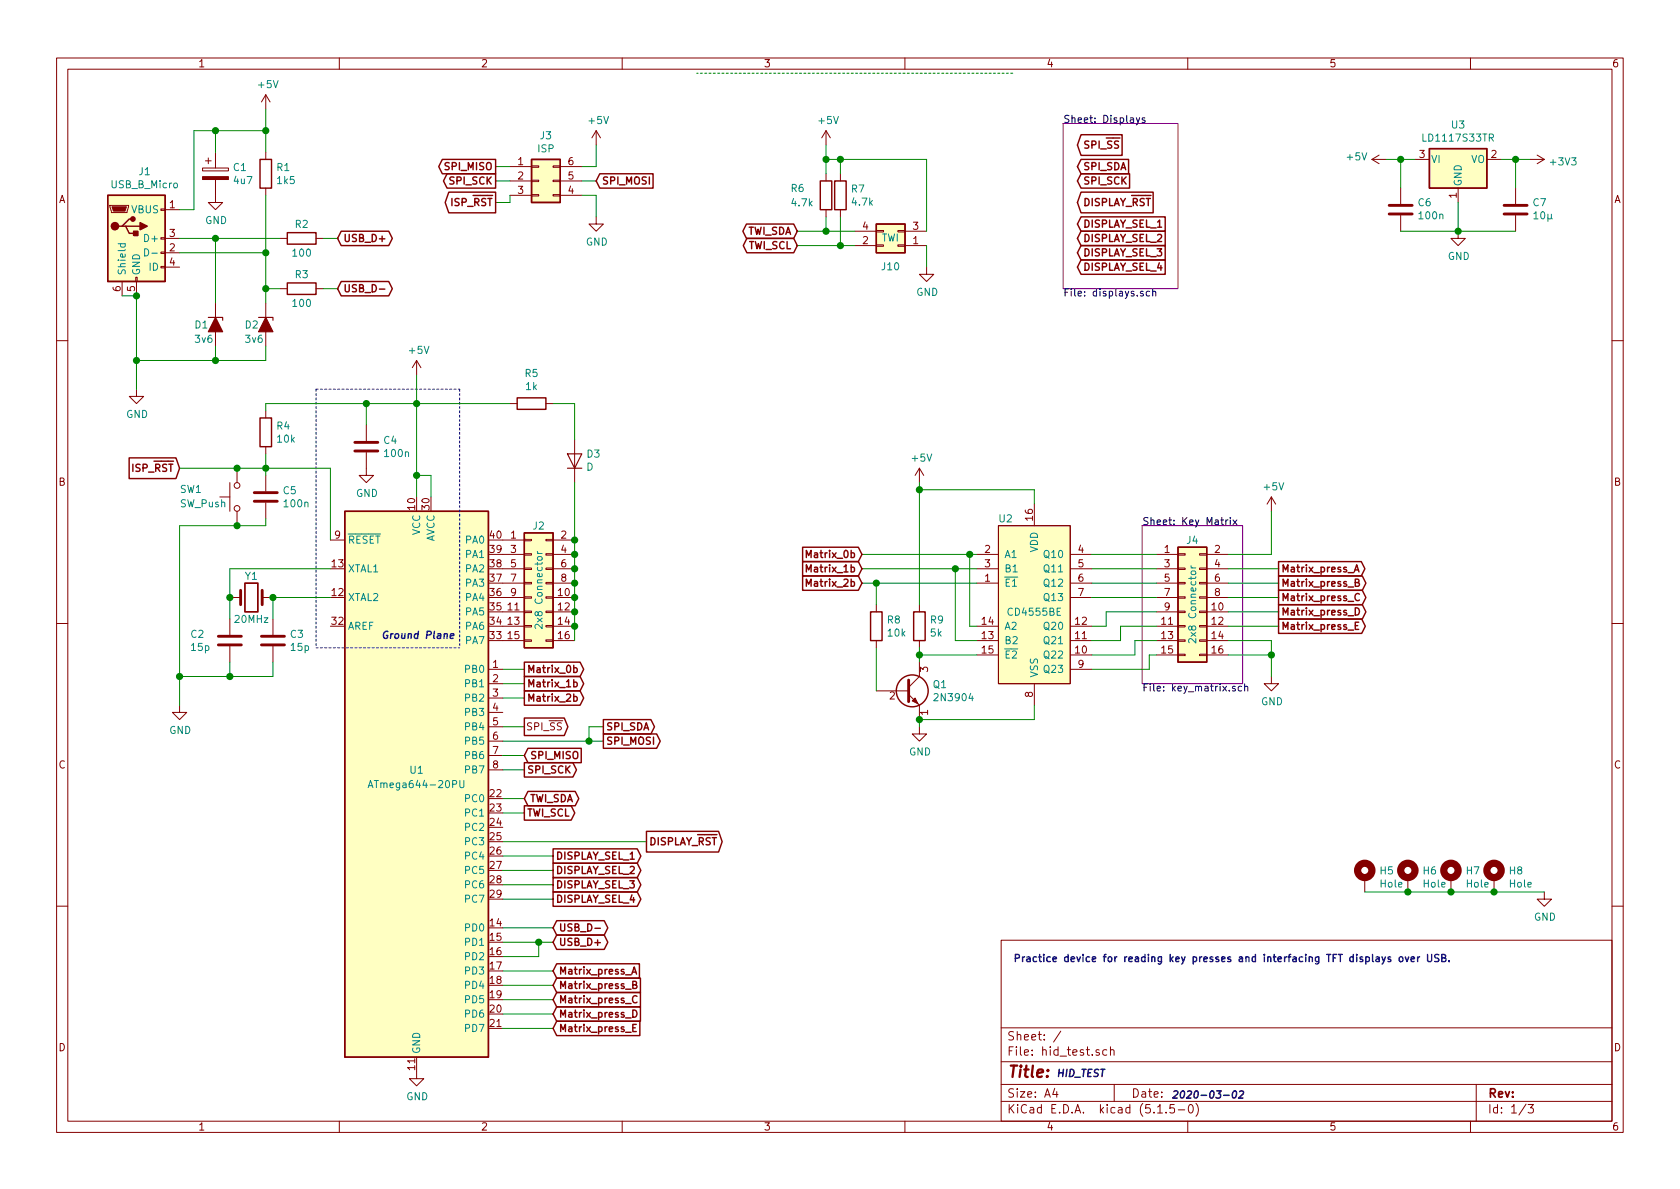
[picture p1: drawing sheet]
EESchema Schematic File Version 4
EELAYER 30 0
EELAYER END
$Descr A4 11693 8268
encoding utf-8
Sheet 1 3
Title ""
Date ""
Rev ""
Comp ""
Comment1 ""
Comment2 ""
Comment3 ""
Comment4 ""
$EndDescr
$Comp
L MCU_Microchip_ATmega:ATmega644-20PU U1
U 1 1
P 2900 5450
F 0 "U1" H 2900 5550 50  0000 C CNN
F 1 "ATmega644-20PU" H 2900 5450 50  0000 C CNN
F 2 "Package_DIP:DIP-40_W15.24mm" H 2900 5450 50  0001 C CIN
F 3 "http://ww1.microchip.com/downloads/en/DeviceDoc/doc2593.pdf" H 2900 5450 50  0001 C CNN
	1    2900 5450
	1    0    0    -1  
$EndComp
$Comp
L Device:Crystal Y1
U 1 1
P 1750 4150
F 0 "Y1" H 1750 4300 50  0000 C CNN
F 1 "20MHz" H 1750 4000 50  0000 C CNN
F 2 "Crystal:Crystal_HC49-U_Vertical" H 1750 4150 50  0001 C CNN
F 3 "~" H 1750 4150 50  0001 C CNN
	1    1750 4150
	1    0    0    -1  
$EndComp
$Comp
L Device:C C3
U 1 1
P 1900 4450
F 0 "C3" H 2015 4496 50  0000 L CNN
F 1 "15p" H 2015 4405 50  0000 L CNN
F 2 "Capacitor_THT:C_Rect_L4.6mm_W3.0mm_P2.50mm_MKS02_FKP02" H 1938 4300 50  0001 C CNN
F 3 "~" H 1900 4450 50  0001 C CNN
	1    1900 4450
	1    0    0    -1  
$EndComp
$Comp
L Device:C C2
U 1 1
P 1600 4450
F 0 "C2" H 1322 4496 50  0000 L CNN
F 1 "15p" H 1321 4405 50  0000 L CNN
F 2 "Capacitor_THT:C_Rect_L4.6mm_W3.0mm_P2.50mm_MKS02_FKP02" H 1638 4300 50  0001 C CNN
F 3 "~" H 1600 4450 50  0001 C CNN
	1    1600 4450
	1    0    0    -1  
$EndComp
Wire Wire Line
	1600 4150 1600 3950
Wire Wire Line
	1600 3950 2300 3950
Wire Wire Line
	1600 4300 1600 4150
Connection ~ 1600 4150
Wire Wire Line
	1900 4300 1900 4150
Connection ~ 1900 4150
$Comp
L power:GND #PWR0101
U 1 1
P 2900 7450
F 0 "#PWR0101" H 2900 7200 50  0001 C CNN
F 1 "GND" H 2905 7277 50  0000 C CNN
F 2 "" H 2900 7450 50  0001 C CNN
F 3 "" H 2900 7450 50  0001 C CNN
	1    2900 7450
	1    0    0    -1  
$EndComp
Text Label 7350 7500 0    50   Italic 10
HID_TEST
Text Label 8150 7650 0    50   Italic 10
2020-03-02
$Comp
L power:GND #PWR0102
U 1 1
P 950 2700
F 0 "#PWR0102" H 950 2450 50  0001 C CNN
F 1 "GND" H 955 2527 50  0000 C CNN
F 2 "" H 950 2700 50  0001 C CNN
F 3 "" H 950 2700 50  0001 C CNN
	1    950  2700
	1    0    0    -1  
$EndComp
$Comp
L power:+5V #PWR0103
U 1 1
P 2900 2600
F 0 "#PWR0103" H 2900 2450 50  0001 C CNN
F 1 "+5V" H 2915 2773 50  0000 C CNN
F 2 "" H 2900 2600 50  0001 C CNN
F 3 "" H 2900 2600 50  0001 C CNN
	1    2900 2600
	1    0    0    -1  
$EndComp
Text GLabel 3850 6550 2    50   BiDi ~ 10
USB_D+
Wire Wire Line
	1350 1450 1350 900 
Connection ~ 950  2050
Wire Wire Line
	950  2050 850  2050
Wire Wire Line
	1250 1450 1350 1450
$Comp
L Connector:USB_B_Micro J1
U 1 1
P 950 1650
F 0 "J1" H 1007 2117 50  0000 C CNN
F 1 "USB_B_Micro" H 1007 2026 50  0000 C CNN
F 2 "Connector_USB:USB_Micro-B_Molex-105017-0001" H 1100 1600 50  0001 C CNN
F 3 "~" H 1100 1600 50  0001 C CNN
	1    950  1650
	1    0    0    -1  
$EndComp
Wire Wire Line
	950  2700 950  2500
Wire Wire Line
	950  2500 950  2050
Connection ~ 950  2500
Wire Wire Line
	1250 1650 1500 1650
Wire Wire Line
	1500 1650 1500 2100
$Comp
L Device:D_Zener_ALT D1
U 1 1
P 1500 2250
F 0 "D1" V 1500 2100 50  0000 L CNN
F 1 "3v6" V 1600 2100 50  0000 L CNN
F 2 "Diode_THT:D_DO-35_SOD27_P7.62mm_Horizontal" H 1500 2250 50  0001 C CNN
F 3 "~" H 1500 2250 50  0001 C CNN
	1    1500 2250
	0    1    1    0   
$EndComp
Wire Wire Line
	1500 2400 1500 2500
Wire Wire Line
	1500 2500 950  2500
$Comp
L power:+5V #PWR0104
U 1 1
P 1850 750
F 0 "#PWR0104" H 1850 600 50  0001 C CNN
F 1 "+5V" H 1865 923 50  0000 C CNN
F 2 "" H 1850 750 50  0001 C CNN
F 3 "" H 1850 750 50  0001 C CNN
	1    1850 750 
	1    0    0    -1  
$EndComp
$Comp
L Device:C C4
U 1 1
P 2550 3100
F 0 "C4" H 2665 3146 50  0000 L CNN
F 1 "100n" H 2665 3055 50  0000 L CNN
F 2 "Capacitor_THT:C_Rect_L4.6mm_W3.0mm_P2.50mm_MKS02_FKP02" H 2588 2950 50  0001 C CNN
F 3 "~" H 2550 3100 50  0001 C CNN
	1    2550 3100
	1    0    0    -1  
$EndComp
$Comp
L power:GND #PWR0105
U 1 1
P 2550 3250
F 0 "#PWR0105" H 2550 3000 50  0001 C CNN
F 1 "GND" H 2555 3077 50  0000 C CNN
F 2 "" H 2550 3250 50  0001 C CNN
F 3 "" H 2550 3250 50  0001 C CNN
	1    2550 3250
	1    0    0    -1  
$EndComp
Connection ~ 1850 1750
Connection ~ 1850 2000
Wire Wire Line
	1850 2000 1850 1750
Wire Wire Line
	1850 2000 1850 2100
Wire Wire Line
	1950 2000 1850 2000
Wire Wire Line
	2250 2000 2350 2000
Wire Wire Line
	2250 1650 2350 1650
Text GLabel 2350 2000 2    50   BiDi ~ 10
USB_D-
Text GLabel 2350 1650 2    50   BiDi ~ 10
USB_D+
Wire Wire Line
	1850 2500 1500 2500
Wire Wire Line
	1850 2400 1850 2500
$Comp
L Device:D_Zener_ALT D2
U 1 1
P 1850 2250
F 0 "D2" V 1850 2100 50  0000 L CNN
F 1 "3v6" V 1950 2100 50  0000 L CNN
F 2 "Diode_THT:D_DO-35_SOD27_P7.62mm_Horizontal" H 1850 2250 50  0001 C CNN
F 3 "~" H 1850 2250 50  0001 C CNN
	1    1850 2250
	0    1    1    0   
$EndComp
Wire Wire Line
	1850 1750 1250 1750
Wire Wire Line
	1850 1350 1850 1750
$Comp
L Device:R R3
U 1 1
P 2100 2000
F 0 "R3" V 2000 2000 50  0000 C CNN
F 1 "100" V 2200 2000 50  0000 C CNN
F 2 "Resistor_THT:R_Axial_DIN0207_L6.3mm_D2.5mm_P7.62mm_Horizontal" V 2030 2000 50  0001 C CNN
F 3 "~" H 2100 2000 50  0001 C CNN
	1    2100 2000
	0    1    1    0   
$EndComp
$Comp
L Device:R R2
U 1 1
P 2100 1650
F 0 "R2" V 2000 1650 50  0000 C CNN
F 1 "100" V 2200 1650 50  0000 C CNN
F 2 "Resistor_THT:R_Axial_DIN0207_L6.3mm_D2.5mm_P7.62mm_Horizontal" V 2030 1650 50  0001 C CNN
F 3 "~" H 2100 1650 50  0001 C CNN
	1    2100 1650
	0    1    1    0   
$EndComp
$Comp
L Device:R R1
U 1 1
P 1850 1200
F 0 "R1" H 1920 1246 50  0000 L CNN
F 1 "1k5" H 1920 1155 50  0000 L CNN
F 2 "Resistor_THT:R_Axial_DIN0207_L6.3mm_D2.5mm_P7.62mm_Horizontal" V 1780 1200 50  0001 C CNN
F 3 "~" H 1850 1200 50  0001 C CNN
	1    1850 1200
	1    0    0    -1  
$EndComp
Wire Wire Line
	1500 1650 1950 1650
Connection ~ 1500 1650
Connection ~ 1500 2500
$Comp
L power:GND #PWR0106
U 1 1
P 1500 1350
F 0 "#PWR0106" H 1500 1100 50  0001 C CNN
F 1 "GND" H 1505 1177 50  0000 C CNN
F 2 "" H 1500 1350 50  0001 C CNN
F 3 "" H 1500 1350 50  0001 C CNN
	1    1500 1350
	1    0    0    -1  
$EndComp
$Comp
L Device:CP C1
U 1 1
P 1500 1200
F 0 "C1" H 1618 1246 50  0000 L CNN
F 1 "4u7" H 1618 1155 50  0000 L CNN
F 2 "Capacitor_THT:CP_Radial_D5.0mm_P2.50mm" H 1538 1050 50  0001 C CNN
F 3 "~" H 1500 1200 50  0001 C CNN
	1    1500 1200
	1    0    0    -1  
$EndComp
Wire Wire Line
	1850 750  1850 900 
Wire Wire Line
	1350 900  1500 900 
Connection ~ 1850 900 
Wire Wire Line
	1850 900  1850 1050
Wire Wire Line
	1500 900  1500 1050
Connection ~ 1500 900 
Wire Wire Line
	1500 900  1850 900 
Wire Wire Line
	2900 2600 2900 2800
Wire Wire Line
	2550 2950 2550 2800
Wire Wire Line
	2550 2800 2900 2800
Connection ~ 2900 2800
Wire Wire Line
	2900 2800 2900 3300
Text GLabel 3850 6450 2    50   BiDi ~ 10
USB_D-
Wire Wire Line
	3650 4650 3500 4650
Text Notes 2650 4450 0    50   Italic 10
Ground Plane
Wire Notes Line
	2200 2700 3200 2700
Wire Notes Line
	3200 2700 3200 4500
Wire Notes Line
	2200 4500 3200 4500
Wire Notes Line
	2200 2700 2200 4500
$Comp
L Device:R R4
U 1 1
P 1850 3000
F 0 "R4" H 1920 3046 50  0000 L CNN
F 1 "10k" H 1920 2955 50  0000 L CNN
F 2 "Resistor_THT:R_Axial_DIN0309_L9.0mm_D3.2mm_P12.70mm_Horizontal" V 1780 3000 50  0001 C CNN
F 3 "~" H 1850 3000 50  0001 C CNN
	1    1850 3000
	1    0    0    -1  
$EndComp
Wire Wire Line
	1850 2800 2550 2800
Connection ~ 2550 2800
$Comp
L Switch:SW_Push SW1
U 1 1
P 1650 3450
F 0 "SW1" V 1700 3850 50  0000 R CNN
F 1 "SW_Push" V 1600 3850 50  0000 R CNN
F 2 "Button_Switch_THT:SW_PUSH_6mm" H 1650 3650 50  0001 C CNN
F 3 "~" H 1650 3650 50  0001 C CNN
	1    1650 3450
	0    -1   -1   0   
$EndComp
$Comp
L Device:C C5
U 1 1
P 1850 3450
F 0 "C5" H 1965 3496 50  0000 L CNN
F 1 "100n" H 1965 3405 50  0000 L CNN
F 2 "Capacitor_THT:C_Rect_L4.6mm_W3.0mm_P2.50mm_MKS02_FKP02" H 1888 3300 50  0001 C CNN
F 3 "~" H 1850 3450 50  0001 C CNN
	1    1850 3450
	1    0    0    -1  
$EndComp
$Comp
L power:GND #PWR0107
U 1 1
P 1250 4900
F 0 "#PWR0107" H 1250 4650 50  0001 C CNN
F 1 "GND" H 1255 4727 50  0000 C CNN
F 2 "" H 1250 4900 50  0001 C CNN
F 3 "" H 1250 4900 50  0001 C CNN
	1    1250 4900
	1    0    0    -1  
$EndComp
Wire Wire Line
	2300 4150 1900 4150
Connection ~ 1650 3650
Wire Wire Line
	1650 3650 1250 3650
Wire Wire Line
	1850 3600 1850 3650
Wire Wire Line
	1850 3650 1650 3650
Wire Wire Line
	1850 2850 1850 2800
Wire Wire Line
	1650 3250 1850 3250
Wire Wire Line
	1850 3250 1850 3300
Wire Wire Line
	1850 3250 1850 3150
Connection ~ 1850 3250
Wire Wire Line
	1850 3250 2300 3250
Wire Wire Line
	2300 3250 2300 3750
Wire Wire Line
	1900 4600 1900 4700
Wire Wire Line
	1900 4700 1600 4700
Wire Wire Line
	1250 4700 1250 4900
Wire Wire Line
	1600 4600 1600 4700
Connection ~ 1600 4700
Wire Wire Line
	1600 4700 1250 4700
Wire Wire Line
	1250 3650 1250 4700
Connection ~ 1250 4700
Wire Wire Line
	3650 4750 3500 4750
$Comp
L Connector_Generic:Conn_02x08_Odd_Even J2
U 1 1
P 3700 4050
F 0 "J2" H 3750 4450 50  0000 C CNN
F 1 "2x8 Connector" V 3750 4000 50  0000 C CNN
F 2 "Connector_PinHeader_2.54mm:PinHeader_2x08_P2.54mm_Vertical" H 3700 4050 50  0001 C CNN
F 3 "~" H 3700 4050 50  0001 C CNN
	1    3700 4050
	1    0    0    -1  
$EndComp
Wire Wire Line
	4000 3750 4000 3850
Connection ~ 4000 3850
Wire Wire Line
	4000 3850 4000 3950
Connection ~ 4000 3950
Wire Wire Line
	4000 3950 4000 4050
Connection ~ 4000 4050
Wire Wire Line
	4000 4050 4000 4150
Connection ~ 4000 4150
Wire Wire Line
	4000 4150 4000 4250
Connection ~ 4000 4250
Wire Wire Line
	4000 4250 4000 4350
Connection ~ 4000 4350
Wire Wire Line
	4000 4350 4000 4450
Text Notes 7050 6700 0    50   ~ 10
Practice device for reading key presses and interfacing TFT displays over USB.
$Comp
L Connector_Generic:Conn_02x03_Counter_Clockwise J3
U 1 1
P 3750 1250
F 0 "J3" H 3800 1567 50  0000 C CNN
F 1 "ISP" H 3800 1476 50  0000 C CNN
F 2 "Connector_PinHeader_2.54mm:PinHeader_2x03_P2.54mm_Vertical" H 3750 1250 50  0001 C CNN
F 3 "~" H 3750 1250 50  0001 C CNN
	1    3750 1250
	1    0    0    -1  
$EndComp
$Comp
L power:+5V #PWR0108
U 1 1
P 4150 1000
F 0 "#PWR0108" H 4150 850 50  0001 C CNN
F 1 "+5V" H 4165 1173 50  0000 C CNN
F 2 "" H 4150 1000 50  0001 C CNN
F 3 "" H 4150 1000 50  0001 C CNN
	1    4150 1000
	1    0    0    -1  
$EndComp
$Comp
L power:GND #PWR0109
U 1 1
P 4150 1500
F 0 "#PWR0109" H 4150 1250 50  0001 C CNN
F 1 "GND" H 4155 1327 50  0000 C CNN
F 2 "" H 4150 1500 50  0001 C CNN
F 3 "" H 4150 1500 50  0001 C CNN
	1    4150 1500
	1    0    0    -1  
$EndComp
Wire Wire Line
	4050 1350 4150 1350
Wire Wire Line
	4150 1350 4150 1500
Wire Wire Line
	4050 1150 4150 1150
Wire Wire Line
	4150 1150 4150 1000
Text GLabel 4150 1250 2    50   Input ~ 10
SPI_MOSI
Wire Wire Line
	4050 1250 4150 1250
Text GLabel 3450 1150 0    50   Output ~ 10
SPI_MISO
Text GLabel 3450 1250 0    50   Output ~ 10
SPI_SCK
Wire Wire Line
	3550 1150 3450 1150
Wire Wire Line
	3450 1250 3550 1250
Wire Wire Line
	1250 3250 1650 3250
Connection ~ 1650 3250
Text GLabel 1250 3250 0    50   Input ~ 10
ISP_~RST
$Sheet
S 7950 3650 700  1100
U 5EE5B30C
F0 "Key Matrix" 50
F1 "key_matrix.sch" 50
$EndSheet
Wire Notes Line rgb(0, 194, 0)
	7050 500  4850 500 
Text GLabel 3650 5050 2    50   Output ~ 0
SPI_~SS
Text GLabel 4200 5150 2    50   Output ~ 10
SPI_MOSI
Text GLabel 3650 5250 2    50   Input ~ 10
SPI_MISO
Text GLabel 3650 5350 2    50   Output ~ 10
SPI_SCK
Text GLabel 3450 1400 0    50   Output ~ 10
ISP_~RST
Wire Wire Line
	3500 5150 4100 5150
Wire Wire Line
	3500 5350 3650 5350
Wire Wire Line
	3500 5250 3650 5250
Wire Wire Line
	3000 3300 2900 3300
Wire Wire Line
	3000 3300 3000 3450
Connection ~ 2900 3300
Wire Wire Line
	2900 3300 2900 3450
Wire Wire Line
	3550 1350 3550 1400
Wire Wire Line
	3550 1400 3450 1400
Text GLabel 3850 6050 2    50   Output ~ 10
DISPLAY_SEL_2
Text GLabel 3850 6150 2    50   Output ~ 10
DISPLAY_SEL_3
Text GLabel 3850 6250 2    50   Output ~ 10
DISPLAY_SEL_4
Wire Wire Line
	3850 6050 3500 6050
Wire Wire Line
	3850 6150 3500 6150
Text GLabel 4500 5850 2    50   Output ~ 10
DISPLAY_~RST~
Wire Wire Line
	3850 6250 3500 6250
Wire Wire Line
	4100 5150 4100 5050
Wire Wire Line
	4100 5050 4200 5050
Connection ~ 4100 5150
Wire Wire Line
	4100 5150 4200 5150
Text GLabel 4200 5050 2    50   Output ~ 10
SPI_SDA
Wire Wire Line
	3500 5050 3650 5050
Wire Wire Line
	10550 1100 10650 1100
Connection ~ 10550 1100
Wire Wire Line
	10550 1300 10550 1100
Wire Wire Line
	10150 1400 10150 1600
Connection ~ 10150 1600
Wire Wire Line
	10550 1600 10150 1600
Wire Wire Line
	9750 1600 10150 1600
Wire Wire Line
	9750 1100 9850 1100
Connection ~ 9750 1100
Wire Wire Line
	9750 1300 9750 1100
$Comp
L Device:C C7
U 1 1
P 10550 1450
F 0 "C7" H 10435 1404 50  0000 R CNN
F 1 "10μ" H 10435 1495 50  0000 R CNN
F 2 "Capacitor_THT:C_Rect_L4.6mm_W3.0mm_P2.50mm_MKS02_FKP02" H 10588 1300 50  0001 C CNN
F 3 "~" H 10550 1450 50  0001 C CNN
	1    10550 1450
	-1   0    0    1   
$EndComp
$Comp
L Device:C C6
U 1 1
P 9750 1450
F 0 "C6" H 9635 1404 50  0000 R CNN
F 1 "100n" H 9635 1495 50  0000 R CNN
F 2 "Capacitor_THT:C_Rect_L4.6mm_W3.0mm_P2.50mm_MKS02_FKP02" H 9788 1300 50  0001 C CNN
F 3 "~" H 9750 1450 50  0001 C CNN
	1    9750 1450
	-1   0    0    1   
$EndComp
Wire Wire Line
	9650 1100 9750 1100
$Comp
L power:+5V #PWR0110
U 1 1
P 9650 1100
F 0 "#PWR0110" H 9650 950 50  0001 C CNN
F 1 "+5V" V 9665 1228 50  0000 L CNN
F 2 "" H 9650 1100 50  0001 C CNN
F 3 "" H 9650 1100 50  0001 C CNN
	1    9650 1100
	0    -1   -1   0   
$EndComp
Wire Wire Line
	10450 1100 10550 1100
$Comp
L power:+3V3 #PWR0111
U 1 1
P 10650 1100
F 0 "#PWR0111" H 10650 950 50  0001 C CNN
F 1 "+3V3" V 10665 1228 50  0000 L CNN
F 2 "" H 10650 1100 50  0001 C CNN
F 3 "" H 10650 1100 50  0001 C CNN
	1    10650 1100
	0    1    1    0   
$EndComp
$Comp
L power:GND #PWR0112
U 1 1
P 10150 1600
F 0 "#PWR0112" H 10150 1350 50  0001 C CNN
F 1 "GND" H 10155 1427 50  0000 C CNN
F 2 "" H 10150 1600 50  0001 C CNN
F 3 "" H 10150 1600 50  0001 C CNN
	1    10150 1600
	1    0    0    -1  
$EndComp
$Comp
L Regulator_Linear:LD1117S33TR_SOT223 U3
U 1 1
P 10150 1100
F 0 "U3" H 10150 1342 50  0000 C CNN
F 1 "LD1117S33TR" H 10150 1251 50  0000 C CNN
F 2 "Package_TO_SOT_THT:TO-220-3_Horizontal_TabDown" H 10150 1300 50  0001 C CNN
F 3 "http://www.st.com/st-web-ui/static/active/en/resource/technical/document/datasheet/CD00000544.pdf" H 10250 850 50  0001 C CNN
	1    10150 1100
	1    0    0    -1  
$EndComp
Wire Wire Line
	3500 5650 3650 5650
Wire Wire Line
	3500 5550 3650 5550
Text GLabel 3650 5650 2    50   Output ~ 10
TWI_SCL
Text GLabel 3650 5550 2    50   BiDi ~ 10
TWI_SDA
Wire Wire Line
	3500 5850 4500 5850
Wire Wire Line
	3500 5950 3850 5950
Text GLabel 3850 5950 2    50   Output ~ 10
DISPLAY_SEL_1
Text GLabel 5550 1600 0    50   BiDi ~ 10
TWI_SDA
Text GLabel 5550 1700 0    50   BiDi ~ 10
TWI_SCL
$Comp
L Device:R R6
U 1 1
P 5750 1350
F 0 "R6" H 5500 1400 50  0000 L CNN
F 1 "4.7k" H 5500 1300 50  0000 L CNN
F 2 "Resistor_THT:R_Axial_DIN0207_L6.3mm_D2.5mm_P7.62mm_Horizontal" V 5680 1350 50  0001 C CNN
F 3 "~" H 5750 1350 50  0001 C CNN
	1    5750 1350
	1    0    0    -1  
$EndComp
$Comp
L Device:R R7
U 1 1
P 5850 1350
F 0 "R7" H 5920 1396 50  0000 L CNN
F 1 "4.7k" H 5920 1305 50  0000 L CNN
F 2 "Resistor_THT:R_Axial_DIN0207_L6.3mm_D2.5mm_P7.62mm_Horizontal" V 5780 1350 50  0001 C CNN
F 3 "~" H 5850 1350 50  0001 C CNN
	1    5850 1350
	1    0    0    -1  
$EndComp
Wire Wire Line
	5850 1700 5850 1500
$Comp
L power:+5V #PWR0113
U 1 1
P 5750 1000
F 0 "#PWR0113" H 5750 850 50  0001 C CNN
F 1 "+5V" H 5765 1173 50  0000 C CNN
F 2 "" H 5750 1000 50  0001 C CNN
F 3 "" H 5750 1000 50  0001 C CNN
	1    5750 1000
	1    0    0    -1  
$EndComp
Wire Wire Line
	5750 1000 5750 1100
Wire Wire Line
	5750 1100 5750 1200
Wire Wire Line
	5750 1100 5850 1100
Wire Wire Line
	5850 1100 5850 1200
Connection ~ 5750 1100
Wire Wire Line
	5550 1600 5750 1600
Wire Wire Line
	5750 1600 5750 1500
Wire Wire Line
	7200 5000 6400 5000
Wire Wire Line
	7200 4900 7200 5000
Wire Wire Line
	7200 3400 7200 3500
Wire Wire Line
	7600 4350 7700 4350
Text GLabel 6000 3850 0    50   Input ~ 10
Matrix_0b
Text GLabel 6000 3950 0    50   Input ~ 10
Matrix_1b
Text GLabel 6000 4050 0    50   Input ~ 10
Matrix_2b
$Comp
L Transistor_BJT:2N3904 Q1
U 1 1
P 6300 4800
AR Path="/5FDE593E" Ref="Q1"  Part="1" 
AR Path="/5EE5B30C/5FDE593E" Ref="Q?"  Part="1" 
AR Path="/5FA6AA33/5FDE593E" Ref="Q?"  Part="1" 
F 0 "Q1" H 6490 4846 50  0000 L CNN
F 1 "2N3904" H 6490 4755 50  0000 L CNN
F 2 "Package_TO_SOT_THT:TO-92_Inline" H 6500 4725 50  0001 L CIN
F 3 "https://www.fairchildsemi.com/datasheets/2N/2N3904.pdf" H 6300 4800 50  0001 L CNN
	1    6300 4800
	1    0    0    -1  
$EndComp
$Comp
L Device:R R8
U 1 1
P 6100 4350
AR Path="/5FDE5944" Ref="R8"  Part="1" 
AR Path="/5EE5B30C/5FDE5944" Ref="R?"  Part="1" 
AR Path="/5FA6AA33/5FDE5944" Ref="R?"  Part="1" 
F 0 "R8" H 6170 4396 50  0000 L CNN
F 1 "10k" H 6170 4305 50  0000 L CNN
F 2 "Resistor_THT:R_Axial_DIN0309_L9.0mm_D3.2mm_P12.70mm_Horizontal" V 6030 4350 50  0001 C CNN
F 3 "~" H 6100 4350 50  0001 C CNN
	1    6100 4350
	1    0    0    -1  
$EndComp
$Comp
L custom_parts:CD4555BE U2
U 1 1
P 7200 4200
AR Path="/5FDE594A" Ref="U2"  Part="1" 
AR Path="/5EE5B30C/5FDE594A" Ref="U?"  Part="1" 
AR Path="/5FA6AA33/5FDE594A" Ref="U?"  Part="1" 
F 0 "U2" H 7000 4800 50  0000 C CNN
F 1 "CD4555BE" H 7200 4150 50  0000 C CNN
F 2 "Package_DIP:DIP-16_W7.62mm" H 7150 4500 50  0001 C CNN
F 3 "https://www.ti.com/lit/ds/symlink/cd4555b.pdf" H 7150 4500 50  0001 C CNN
	1    7200 4200
	1    0    0    -1  
$EndComp
Wire Wire Line
	6100 4500 6100 4800
Wire Wire Line
	6100 4050 6800 4050
Wire Wire Line
	6100 4200 6100 4050
Connection ~ 6100 4050
Wire Wire Line
	6000 4050 6100 4050
Wire Wire Line
	6400 3350 6400 3400
$Comp
L power:+5V #PWR0114
U 1 1
P 6400 3350
AR Path="/5FDE5956" Ref="#PWR0114"  Part="1" 
AR Path="/5EE5B30C/5FDE5956" Ref="#PWR?"  Part="1" 
AR Path="/5FA6AA33/5FDE5956" Ref="#PWR?"  Part="1" 
F 0 "#PWR0114" H 6400 3200 50  0001 C CNN
F 1 "+5V" H 6415 3523 50  0000 C CNN
F 2 "" H 6400 3350 50  0001 C CNN
F 3 "" H 6400 3350 50  0001 C CNN
	1    6400 3350
	1    0    0    -1  
$EndComp
Wire Wire Line
	6400 3400 7200 3400
Connection ~ 6400 3400
Wire Wire Line
	6400 4200 6400 3400
Wire Wire Line
	6750 3850 6000 3850
Wire Wire Line
	6750 3850 6800 3850
Connection ~ 6750 3850
Wire Wire Line
	6750 4350 6750 3850
Wire Wire Line
	6800 4350 6750 4350
Wire Wire Line
	6650 3950 6000 3950
Wire Wire Line
	6650 3950 6800 3950
Connection ~ 6650 3950
Wire Wire Line
	6650 4450 6650 3950
Wire Wire Line
	6800 4450 6650 4450
Wire Wire Line
	6400 4550 6800 4550
Wire Wire Line
	6400 4550 6400 4500
$Comp
L Device:R R9
U 1 1
P 6400 4350
AR Path="/5FDE596B" Ref="R9"  Part="1" 
AR Path="/5EE5B30C/5FDE596B" Ref="R?"  Part="1" 
AR Path="/5FA6AA33/5FDE596B" Ref="R?"  Part="1" 
F 0 "R9" H 6470 4396 50  0000 L CNN
F 1 "5k" H 6470 4305 50  0000 L CNN
F 2 "Resistor_THT:R_Axial_DIN0309_L9.0mm_D3.2mm_P12.70mm_Horizontal" V 6330 4350 50  0001 C CNN
F 3 "~" H 6400 4350 50  0001 C CNN
	1    6400 4350
	1    0    0    -1  
$EndComp
Connection ~ 6400 5000
Wire Wire Line
	6400 5000 6400 5050
$Comp
L power:GND #PWR0115
U 1 1
P 6400 5050
AR Path="/5FDE5973" Ref="#PWR0115"  Part="1" 
AR Path="/5EE5B30C/5FDE5973" Ref="#PWR?"  Part="1" 
AR Path="/5FA6AA33/5FDE5973" Ref="#PWR?"  Part="1" 
F 0 "#PWR0115" H 6400 4800 50  0001 C CNN
F 1 "GND" H 6405 4877 50  0000 C CNN
F 2 "" H 6400 5050 50  0001 C CNN
F 3 "" H 6400 5050 50  0001 C CNN
	1    6400 5050
	1    0    0    -1  
$EndComp
Connection ~ 6400 4550
Wire Wire Line
	6400 4600 6400 4550
$Comp
L power:+5V #PWR0116
U 1 1
P 8850 3550
F 0 "#PWR0116" H 8850 3400 50  0001 C CNN
F 1 "+5V" H 8865 3723 50  0000 C CNN
F 2 "" H 8850 3550 50  0001 C CNN
F 3 "" H 8850 3550 50  0001 C CNN
	1    8850 3550
	1    0    0    -1  
$EndComp
Wire Wire Line
	8850 3550 8850 3850
$Comp
L power:GND #PWR0117
U 1 1
P 8850 4700
F 0 "#PWR0117" H 8850 4450 50  0001 C CNN
F 1 "GND" H 8855 4527 50  0000 C CNN
F 2 "" H 8850 4700 50  0001 C CNN
F 3 "" H 8850 4700 50  0001 C CNN
	1    8850 4700
	1    0    0    -1  
$EndComp
Wire Wire Line
	8850 4700 8850 4550
Wire Wire Line
	8850 4550 8550 4550
Text GLabel 3650 4650 2    50   Output ~ 10
Matrix_0b
Text GLabel 3650 4750 2    50   Output ~ 10
Matrix_1b
Text GLabel 3650 4850 2    50   Output ~ 10
Matrix_2b
Wire Wire Line
	3500 6550 3750 6550
Wire Wire Line
	3500 6450 3850 6450
Wire Wire Line
	3500 6650 3750 6650
Text GLabel 3850 6750 2    50   Input ~ 10
Matrix_press_A
Wire Wire Line
	3500 6750 3850 6750
$Comp
L Connector_Generic:Conn_02x08_Odd_Even J4
U 1 1
P 8250 4150
F 0 "J4" H 8300 4550 50  0000 C CNN
F 1 "2x8 Connector" V 8300 4100 50  0000 C CNN
F 2 "Connector_PinHeader_2.54mm:PinHeader_2x08_P2.54mm_Vertical" H 8250 4150 50  0001 C CNN
F 3 "~" H 8250 4150 50  0001 C CNN
	1    8250 4150
	1    0    0    -1  
$EndComp
Wire Wire Line
	8850 3850 8550 3850
Wire Wire Line
	7600 3850 8050 3850
Wire Wire Line
	7600 3950 8050 3950
Wire Wire Line
	7600 4050 8050 4050
Wire Wire Line
	7600 4150 8050 4150
Wire Wire Line
	7700 4350 7700 4250
Wire Wire Line
	7700 4250 8050 4250
Wire Wire Line
	7800 4450 7800 4350
Wire Wire Line
	7800 4350 8050 4350
Wire Wire Line
	7600 4450 7800 4450
Wire Wire Line
	7900 4550 7900 4450
Wire Wire Line
	7900 4450 8050 4450
Wire Wire Line
	7600 4550 7900 4550
Wire Wire Line
	8000 4650 8000 4550
Wire Wire Line
	8000 4550 8050 4550
Wire Wire Line
	7600 4650 8000 4650
Text GLabel 8900 3950 2    50   Output ~ 10
Matrix_press_A
Wire Wire Line
	8550 4450 8850 4450
Wire Wire Line
	8850 4450 8850 4550
Connection ~ 8850 4550
Text GLabel 7500 1000 2    50   Input ~ 10
SPI_~SS~
Text GLabel 7500 1250 2    50   Input ~ 10
SPI_SCK
Text GLabel 7500 1150 2    50   Input ~ 10
SPI_SDA
Text GLabel 7500 1400 2    50   Input ~ 10
DISPLAY_~RST~
Text GLabel 7500 1850 2    50   Input ~ 10
DISPLAY_SEL_4
Text GLabel 7500 1750 2    50   Input ~ 10
DISPLAY_SEL_3
Text GLabel 7500 1650 2    50   Input ~ 10
DISPLAY_SEL_2
Text GLabel 7500 1550 2    50   Input ~ 10
DISPLAY_SEL_1
$Sheet
S 7400 850  800  1150
U 5F396FD6
F0 "Displays" 50
F1 "displays.sch" 50
$EndSheet
Wire Wire Line
	8550 3950 8900 3950
Text GLabel 8900 4050 2    50   Output ~ 10
Matrix_press_B
Text GLabel 8900 4150 2    50   Output ~ 10
Matrix_press_C
Text GLabel 8900 4250 2    50   Output ~ 10
Matrix_press_D
Text GLabel 8900 4350 2    50   Output ~ 10
Matrix_press_E
Wire Wire Line
	8550 4050 8900 4050
Wire Wire Line
	8550 4150 8900 4150
Wire Wire Line
	8550 4250 8900 4250
Wire Wire Line
	8550 4350 8900 4350
Text GLabel 3850 6850 2    50   Input ~ 10
Matrix_press_B
Text GLabel 3850 6950 2    50   Input ~ 10
Matrix_press_C
Text GLabel 3850 7050 2    50   Input ~ 10
Matrix_press_D
Text GLabel 3850 7150 2    50   Input ~ 10
Matrix_press_E
Wire Wire Line
	3850 6850 3500 6850
Wire Wire Line
	3500 6950 3850 6950
Wire Wire Line
	3850 7050 3500 7050
Wire Wire Line
	3500 7150 3850 7150
Wire Wire Line
	3650 4850 3500 4850
Wire Wire Line
	3750 6550 3750 6650
Connection ~ 3750 6550
Wire Wire Line
	3750 6550 3850 6550
$Comp
L Device:R R5
U 1 1
P 3700 2800
F 0 "R5" V 3907 2800 50  0000 C CNN
F 1 "1k" V 3816 2800 50  0000 C CNN
F 2 "Resistor_THT:R_Axial_DIN0309_L9.0mm_D3.2mm_P12.70mm_Horizontal" V 3630 2800 50  0001 C CNN
F 3 "~" H 3700 2800 50  0001 C CNN
	1    3700 2800
	0    -1   -1   0   
$EndComp
Wire Wire Line
	3850 2800 4000 2800
$Comp
L Device:D D3
U 1 1
P 4000 3200
F 0 "D3" V 4046 3121 50  0000 R CNN
F 1 "D" V 3955 3121 50  0000 R CNN
F 2 "Diode_THT:D_DO-35_SOD27_P7.62mm_Horizontal" H 4000 3200 50  0001 C CNN
F 3 "~" H 4000 3200 50  0001 C CNN
	1    4000 3200
	0    -1   -1   0   
$EndComp
Wire Wire Line
	4000 2800 4000 3050
Wire Wire Line
	3550 2800 2900 2800
Wire Wire Line
	4000 3350 4000 3750
Connection ~ 4000 3750
Wire Wire Line
	5950 1700 5850 1700
Wire Wire Line
	5950 1600 5750 1600
Connection ~ 5850 1700
Connection ~ 5750 1600
Wire Wire Line
	6450 1600 6450 1100
Wire Wire Line
	6450 1100 5850 1100
Connection ~ 5850 1100
Wire Wire Line
	6450 1700 6450 1850
$Comp
L power:GND #PWR0124
U 1 1
P 6450 1850
F 0 "#PWR0124" H 6450 1600 50  0001 C CNN
F 1 "GND" H 6455 1677 50  0000 C CNN
F 2 "" H 6450 1850 50  0001 C CNN
F 3 "" H 6450 1850 50  0001 C CNN
	1    6450 1850
	1    0    0    -1  
$EndComp
$Comp
L Connector_Generic:Conn_02x02_Odd_Even J10
U 1 1
P 6250 1700
F 0 "J10" H 6300 1850 50  0000 C CNN
F 1 "TWI" H 6300 1650 50  0000 C CNN
F 2 "Connector_PinSocket_2.54mm:PinSocket_2x02_P2.54mm_Vertical" H 6250 1700 50  0001 C CNN
F 3 "~" H 6250 1700 50  0001 C CNN
	1    6250 1700
	-1   0    0    1   
$EndComp
Wire Wire Line
	5550 1700 5850 1700
$Comp
L Mechanical:MountingHole_Pad H?
U 1 1
P 9500 6100
AR Path="/5EE5B30C/5EBFBDFC" Ref="H?"  Part="1" 
AR Path="/5EBFBDFC" Ref="H5"  Part="1" 
F 0 "H5" H 9600 6149 50  0000 L CNN
F 1 "Hole" H 9600 6058 50  0000 L CNN
F 2 "MountingHole:MountingHole_2.7mm_M2.5_Pad" H 9500 6100 50  0001 C CNN
F 3 "~" H 9500 6100 50  0001 C CNN
	1    9500 6100
	1    0    0    -1  
$EndComp
$Comp
L Mechanical:MountingHole_Pad H?
U 1 1
P 10400 6100
AR Path="/5EE5B30C/5EBFBE02" Ref="H?"  Part="1" 
AR Path="/5EBFBE02" Ref="H8"  Part="1" 
F 0 "H8" H 10500 6149 50  0000 L CNN
F 1 "Hole" H 10500 6058 50  0000 L CNN
F 2 "MountingHole:MountingHole_2.7mm_M2.5_Pad" H 10400 6100 50  0001 C CNN
F 3 "~" H 10400 6100 50  0001 C CNN
	1    10400 6100
	1    0    0    -1  
$EndComp
$Comp
L Mechanical:MountingHole_Pad H?
U 1 1
P 10100 6100
AR Path="/5EE5B30C/5EBFBE08" Ref="H?"  Part="1" 
AR Path="/5EBFBE08" Ref="H7"  Part="1" 
F 0 "H7" H 10200 6149 50  0000 L CNN
F 1 "Hole" H 10200 6058 50  0000 L CNN
F 2 "MountingHole:MountingHole_2.7mm_M2.5_Pad" H 10100 6100 50  0001 C CNN
F 3 "~" H 10100 6100 50  0001 C CNN
	1    10100 6100
	1    0    0    -1  
$EndComp
$Comp
L Mechanical:MountingHole_Pad H?
U 1 1
P 9800 6100
AR Path="/5EE5B30C/5EBFBE0E" Ref="H?"  Part="1" 
AR Path="/5EBFBE0E" Ref="H6"  Part="1" 
F 0 "H6" H 9900 6149 50  0000 L CNN
F 1 "Hole" H 9900 6058 50  0000 L CNN
F 2 "MountingHole:MountingHole_2.7mm_M2.5_Pad" H 9800 6100 50  0001 C CNN
F 3 "~" H 9800 6100 50  0001 C CNN
	1    9800 6100
	1    0    0    -1  
$EndComp
Wire Wire Line
	9500 6200 9800 6200
Wire Wire Line
	9800 6200 10100 6200
Connection ~ 9800 6200
Wire Wire Line
	10100 6200 10400 6200
Connection ~ 10100 6200
Wire Wire Line
	10400 6200 10750 6200
Connection ~ 10400 6200
$Comp
L power:GND #PWR0125
U 1 1
P 10750 6200
F 0 "#PWR0125" H 10750 5950 50  0001 C CNN
F 1 "GND" H 10755 6027 50  0000 C CNN
F 2 "" H 10750 6200 50  0001 C CNN
F 3 "" H 10750 6200 50  0001 C CNN
	1    10750 6200
	1    0    0    -1  
$EndComp
$EndSCHEMATC
